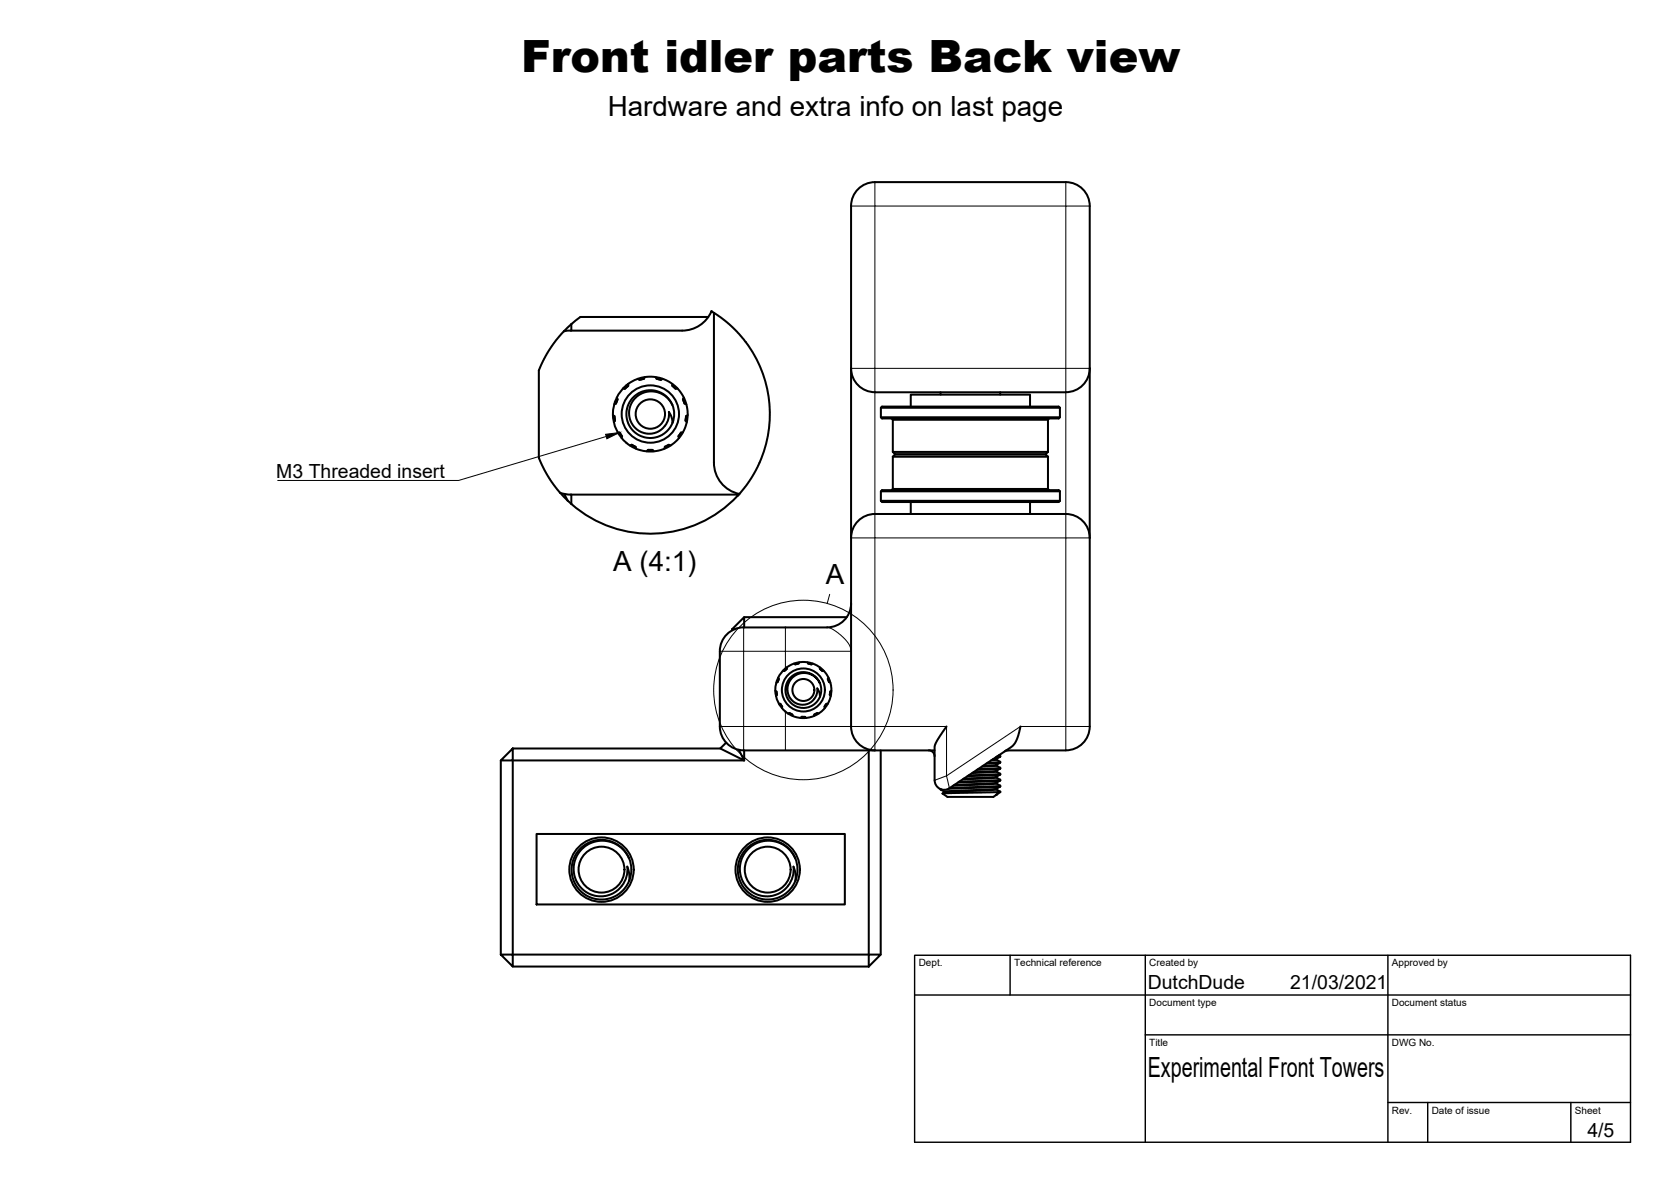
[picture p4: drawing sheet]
<svg xmlns="http://www.w3.org/2000/svg" width="420mm" height="297mm" viewBox="0 0 420 297" stroke-linecap="round" stroke-linejoin="round" font-family="sans-serif">
<!-- layer: Visible -->
<g fill="none" stroke="#000" stroke-width=".51">
<path d="M145.9 79.7h32.2M145.9 79.6l-2.2 1.9M178.9 78.2l2.3 1.5 2.2 1.8 2 1.9 2.1 2.6M178.9 78.2a8 8 0 0 1-7.4 4.9M179.5 78.6v37.7a8 8 0 0 0 6.4 7.8M141.8 83.3l-2 2.2-1.7 2.4-1.3 2.4-1.3 2.8v22l2.2 4.4 3.1 4.2a5.2 5.2 0 0 0 2.7 .6h42.2M143.5 83.1h28M143.5 83.1l-1.7 .2M143.7 81.5v1.6M143.7 81.5l-1.9 1.8M155.1 99.9l.2 .5-.4 1-.5 .2M158 96.5v.5l-.9 .7-.5-.1"/>
<path d="M158 97l-.9 .7M161.9 95.2l-1.1 .2M162.1 94.8l-.2 .4-1.1 .3-.4-.3M164.9 94.8l.2 .4 1.1 .3 .4-.3M165.1 95.2l1.1 .3M169 96.5v.5l.9 .7 .5-.1M169 96.9l.9 .8M171.9 99.9l-.2 .5 .4 1 .5 .2M187.5 86a30.1 30.1 0 0 1-.3 36.6l-1.5 1.7M214 92.6a6 6 0 0 0 6 6h48a6 6 0 0 0 6-6M236.5 98.6v.6M251.5 98.6v.6"/>
<path d="M154.1 104.3l.4 .3 .1 1.1-.3 .4M154.5 104.6l.1 1.2M155.3 108.7h.5l.6 .9-.1 .5M155.3 100.4l-.4 1M155.8 108.7l.6 1M158.4 111.9l.4-.1 1 .5 .1 .5M158.8 111.8l1 .5M162.6 113.4l.3-.3h1.2l.3 .3M162.9 113.1h1.2M168.2 103.5a4.8 4.8 0 0 1 .9 2.7M168.2 103.5l-.1 1.8-.9 1.7M168.2 111.8l-1 .5"/>
<path d="M168.6 111.9l-.4-.1-1 .5-.1 .5M169 101.7l-.7-1.1-1.3-1.3-1.6-.7-2-.3-1.4 .3-1.5 .7-1.2 1.2-.8 1.5-.3 1.4 .2 2 .8 1.5 1.5 1.4 2 .7 1.9-.2 1.5-.7 1.1-1.1M169 101.7l-1-1.6-1.8-1.4-2.2-.6-2 .1-1.9 .9-1.5 1.5-.9 2-.2 1.8 .5 2 1.1 1.7 1.6 1.3 2.1 .6 1.9-.1 1.8-.7 1.6-1.3 1-1.7M169.1 101.7l.4 1.9v1.4l-.4 1.2M171.3 108.7l-.7 .9M171.7 108.7h-.5l-.6 .9 .1 .5M171.7 100.3l.4 1.1M172.5 104.5l-.1 1.2M172.9 104.3l-.4 .3-.1 1.1 .3 .4M221.5 104.9h45M221.5 102.5h45M221.5 102.5l.3-.3h42.4a2.85 2.85 0 0 1 2.3 .3"/>
<path d="M221.5 102.5v2.4M224.2 105.2l.3 .3M224.5 114.8h39M224.5 114.8v8.1l-.3 .3M224.5 105.5h39M224.5 113.6h39M224.5 105.5v8.1M224.5 113.6l.6 .6M225.1 114.2h37.8M225.1 114.2l-.6 .6M229 102.2v-3h30v3M262.9 114.2l.6 .6"/>
<path d="M263.5 114.8v8.1M263.5 113.6l-.6 .6M263.8 105.2l-.3 .3v8.1M266.5 102.5v2.4a2.85 2.85 0 0 1-2.3 .3h-42.4l-.3-.3M140.8 123.8l2.9 2.8M141.9 124.1l.8 1.7M143.7 124.3v2.4M185.4 124.3v.3M185.8 124.3a30.1 30.1 0 0 1-42.1 2.3M214 135.2a6 6 0 0 1 6-6h48a6 6 0 0 1 6 6M221.5 123.5h45M221.5 125.9h45"/>
<path d="M221.5 125.9l.3 .3h42.4a2.85 2.85 0 0 0 2.3-.3M224.5 122.9h39M229 126.2v3M259 126.2v3M263.5 122.9l.3 .3M266.5 123.5a2.85 2.85 0 0 0-2.3-.3h-42.4l-.3 .3v2.4M266.5 123.5v2.4M184.1 158.1h.7M184.1 158.1v.3M187.1 157.7v-2.6l-3 3M187.1 155.1h25.8M214 151.7a6.2 6.2 0 0 1-7.2 6h-19.8a6 6 0 0 0-6 6v18.9a6 6 0 0 0 6 6h33"/>
<path d="M194.9 173.6l.4 .2v.8l-.2 .3M195.3 173.8v.9M195.7 170.3l.1 .3-.3 .8-.3 .1M195.8 176.8l.4 .1 .5 .7-.1 .3M195.8 170.6l-.3 .8M196.2 176.9l.5 .7M197.8 167.7v.4l-.6 .5h-.4M197.8 168.1l-.6 .5M198.1 179.3l.4-.1 .7 .4 .1 .3M198.5 179.2l.7 .4M200.8 166.8l-.9 .1M201 166.4l-.2 .4-.8 .2-.3-.2"/>
<path d="M203 166.4l.2 .4 .8 .2 .3-.2M203.2 166.7l.8 .3M205.5 179.2l-.8 .4M205.8 179.3l-.3-.1-.8 .4v.3M206.1 167.7v.4l.7 .5h.3M206.1 168l.7 .6M206.2 171.7l.3 1.6-.3 1.7M206.2 175l-.2-.9-.5-1.1-.1 1.4-.6 1.2M206.2 175a4.5 4.5 0 0 1-6.9 2 4.5 4.5 0 0 1-.1-7.1 4.5 4.5 0 0 1 6.9 1.8l-.3-.6a4.1 4.1 0 0 0-6.4-.9 4.1 4.1 0 0 0 .7 6.5l1.4 .4a3.5 3.5 0 0 0 3.2-1.5M207.8 176.9l-.5 .7M208.2 176.8l-.4 .1-.5 .7 .1 .3M208.2 170.6l.2 .8"/>
<path d="M208.3 170.3l-.2 .3 .3 .8 .4 .1M208.8 173.8l-.2 .8M209 173.6l-.3 .2-.1 .8 .3 .3M125.9 191.1v48.8M128.9 188.1v3h-3zM128.9 188.1h52.2M182.6 186.6l-1.5 1.5 6 3-1.3-2.6M187.1 188.6v2.5h-58.2v48.8h89.5v-51.3M201.3 180.4l.3-.3h.8l.3 .3M201.6 180.1l.8 .1M220 188.6h15M220 188.6a6 6 0 0 1-6-6v-130.8a6 6 0 0 1 6-6h48a6 6 0 0 1 6 6v130.8a6 6 0 0 1-6 6h-15"/>
<path d="M221.4 188.6v51.3M233.5 188.6a1.49 1.49 0 0 1 1.5 1.5M236.5 198.3v.1M236.6 198.4l.9 .6M237 199.4l1.2 .9h11.6l.7-.6M237.5 199v.1M237.5 199.1l-.5 .3M238 182.6l-2.4 3.5-.5 1.3-.1 8.7M250.5 199.7h.1M250.5 195.2l-8.1 .5M250.5 193.7l-5.7 .4M250.5 192.2l-3.3 .3"/>
<path d="M250.5 190.7l-.9 .1M250.5 198.4l-13 .7M250.5 196.9l-10.8 .5M250.5 195.4l-8.4 .4M250.5 193.9l-6 .4M250.5 192.4l-3.6 .3M250.5 190.9l-1.2 .1M250.5 195.4l1 .6-10.3 .4M250.5 193.9l1 .6-7.9 .3M250.5 192.4l1 .6-5.6 .3M250.5 190.9l1 .6-3.2 .2M250.5 190.7v.2"/>
<path d="M250.5 192.2v.2M250.5 193.7v.2M250.5 195.2v.2M250.5 196.7v.2M250.5 198.2v.2M250.5 198.4l1 .6M250.5 196.9l1 .5M250.6 199.7h-.1M251.2 189.8l.3 .1M251.5 197.7l-1.3 .6-12.7 .7M251.5 196.2l-1.3 .6-10.2 .4M251.5 199l-.6 .1"/>
<path d="M251.5 197.4l-12.7 .6M251.5 189.9l-.7 .2M251.5 194.7l-1 .5M251.5 193.2l-1 .5M251.5 191.7l-1 .5M251.5 190.2l-1 .5M251.5 199.1l-1 .6M251.5 199.1l-14.5 .3M251.5 197.6l-13 .6M251.5 196v.2l-1.1 .1-9.5 .3M251.5 194.7l-8.2 .3M251.5 193.2l-5.9 .3"/>
<path d="M251.5 191.7l-3.5 .2M251.5 190.1l-1.1 .2M251.5 190v.1M251.5 191.5v.2M251.5 193v.2M251.5 194.5v.2M251.5 197.4v.2M251.5 199v.1M253.5 188.6l-.9 .2M256.6 182.6l-.7 2.7a4.5 4.5 0 0 1-1.7 2.5l-15.5 10.3a2.4 2.4 0 0 1-3.7-2M134.9 209.6h77.5v17.7h-77.5zM145.8 213.4l1.4-1.2 1.6-.7 1.7-.4h1.9l2.2 .7 1.3 .9 1.5 1.5 .7 1.5-.7-1.4-1.3-1.3-1-.7-1.5-.7-1.9-.3-1.5 .1-1.8 .5-1.2 .7-1.1 1-1.1 1.5-.5 1.4-.2 1.3v1.6l.4 1.5 .7 1.4 1.2 1.2a6.7 6.7 0 0 0 9.8-.9l1-1.9 .3-1.4v-1.5l.1 .2a5.3 5.3 0 0 1-2.4 6.8l-2.3 1-2.4 .2-1.1-.1-1.7-.6-1.4-.9-.9-.9-1.3-2.2-.5-1.4-.1-1.6 .5-2.4 .7-1.4z"/>
<path d="M158.2 215.6a7.5 7.5 0 0 1 0 5.7M187.6 213.4l1.2-1.1 1.8-.8 1.7-.4h1.9l2 .7 1.5 .9 1.4 1.4 .8 1.6-1.1-1.8-1.9-1.6-2.2-.9-1.2-.1-1.5 .1-2.1 .6-1.8 1.4-1.4 2-.6 2.2a6.8 6.8 0 0 0 4.1 7.1 6.8 6.8 0 0 0 7.9-2.1l1.1-1.9 .3-1.4v-1.5l.1 .2a5.3 5.3 0 0 1-2.4 6.8l-.8 .5-1.7 .6-2.4 .1-2.6-.7-1.4-.9-.9-.9-.8-1-.7-1.6-.3-1.4-.1-1.3 .7-2.7zM199.9 215.6a7.5 7.5 0 0 1 .1 5.7M125.9 239.9h3v3zM218.4 239.9h3l-3 3zM128.9 242.9h89.5"/>
<circle cx="163.5" cy="104.1" r="9.4"/>
<circle cx="163.5" cy="104.1" r="7.2"/>
<circle cx="163.5" cy="104.1" r="3.7"/>
<circle cx="202" cy="173.4" r="7.1"/>
<circle cx="202" cy="173.4" r="5.4"/>
<circle cx="202" cy="173.4" r="2.76"/>
<circle cx="151.2" cy="218.5" r="8.1"/>
<circle cx="151.2" cy="218.5" r="5.8"/>
<circle cx="193" cy="218.5" r="8.1"/>
<circle cx="193" cy="218.5" r="5.8"/>
</g>
<!-- layer: Visible Narrow -->
<path d="M214 51.8h6v40.8h-6M220 45.8v6h48v-6M274 51.8h-6v40.8h6M220 92.6h48v42.6h-48zM214 135.2h6v47.4h-22.5v-3.8M274 135.2h-6v47.4h6M187 157.7v6h10.5v4.3M197.5 157.7v6h16.1a.38 .38 0 0 0 .4-.2 .38 .38 0 0 0-.1-.5l-.7-1.5-1.7-1.8-2.2-1.6-1.3-.4M181 163.7h6v18.9h-6M187 188.6v-6h10.5v6M220 188.6v-6h18v12.4l18.6-12.4h11.4v6M235 196.1l3-1.1 .7 3.1" fill="none" stroke="#000" stroke-width=".25"/>
<!-- layer: TitleBlock -->
<path d="M230 240.1h180v46.9h-180zM230 250h180M254 240.1v9.9M288 240.1v46.9M349 240.1v46.9M288 260.1h122M349 277.1h61M359 277.1v9.9M395 277.1v9.9" fill="none" stroke="#000" stroke-width=".36"/>
<!-- layer: Annotations -->
<path d="M152.3 109.1l3.5-.4-3.2 1.6z" fill="#000" stroke="#000" stroke-width=".25"/>
<g fill="none" stroke="#000" stroke-width=".25">
<path d="M152.4 109.7l-37.1 11h-45.5M208.6 149.4l-.6 2.3"/>
<circle cx="202" cy="173.4" r="22.6"/>
</g>
<text font-size="11.2" x="131" y="18.1">Front idler parts Back view</text>
<g font-size="7">
<text x="152.8" y="29.1">Hardware and extra info on last page</text>
<text x="154.2" y="143.4">A (4:1)</text>
<text x="207.7" y="146.8">A</text>
<text x="288.6" y="270.6">Experimental Front Towers</text>
</g>
<g font-size="4.9">
<text x="69.5" y="120">M3 Threaded insert</text>
<text x="288.6" y="248.5">DutchDude</text>
<text x="324.4" y="248.6">21/03/2021</text>
<text x="399.1" y="285.8">4/5</text>
</g>
<g font-size="2.5">
<text x="231" y="242.9">Dept.</text>
<text x="255" y="242.9">Technical reference</text>
<text x="289" y="242.9">Created by</text>
<text x="350" y="242.9">Approved by</text>
<text x="289" y="252.8">Document type</text>
<text x="350" y="252.8">Document status</text>
<text x="289" y="262.9">Title</text>
<text x="350" y="262.9">DWG No.</text>
<text x="350" y="279.9">Rev.</text>
<text x="360" y="279.9">Date of issue</text>
<text x="396" y="279.9">Sheet</text>
</g>
</svg>
